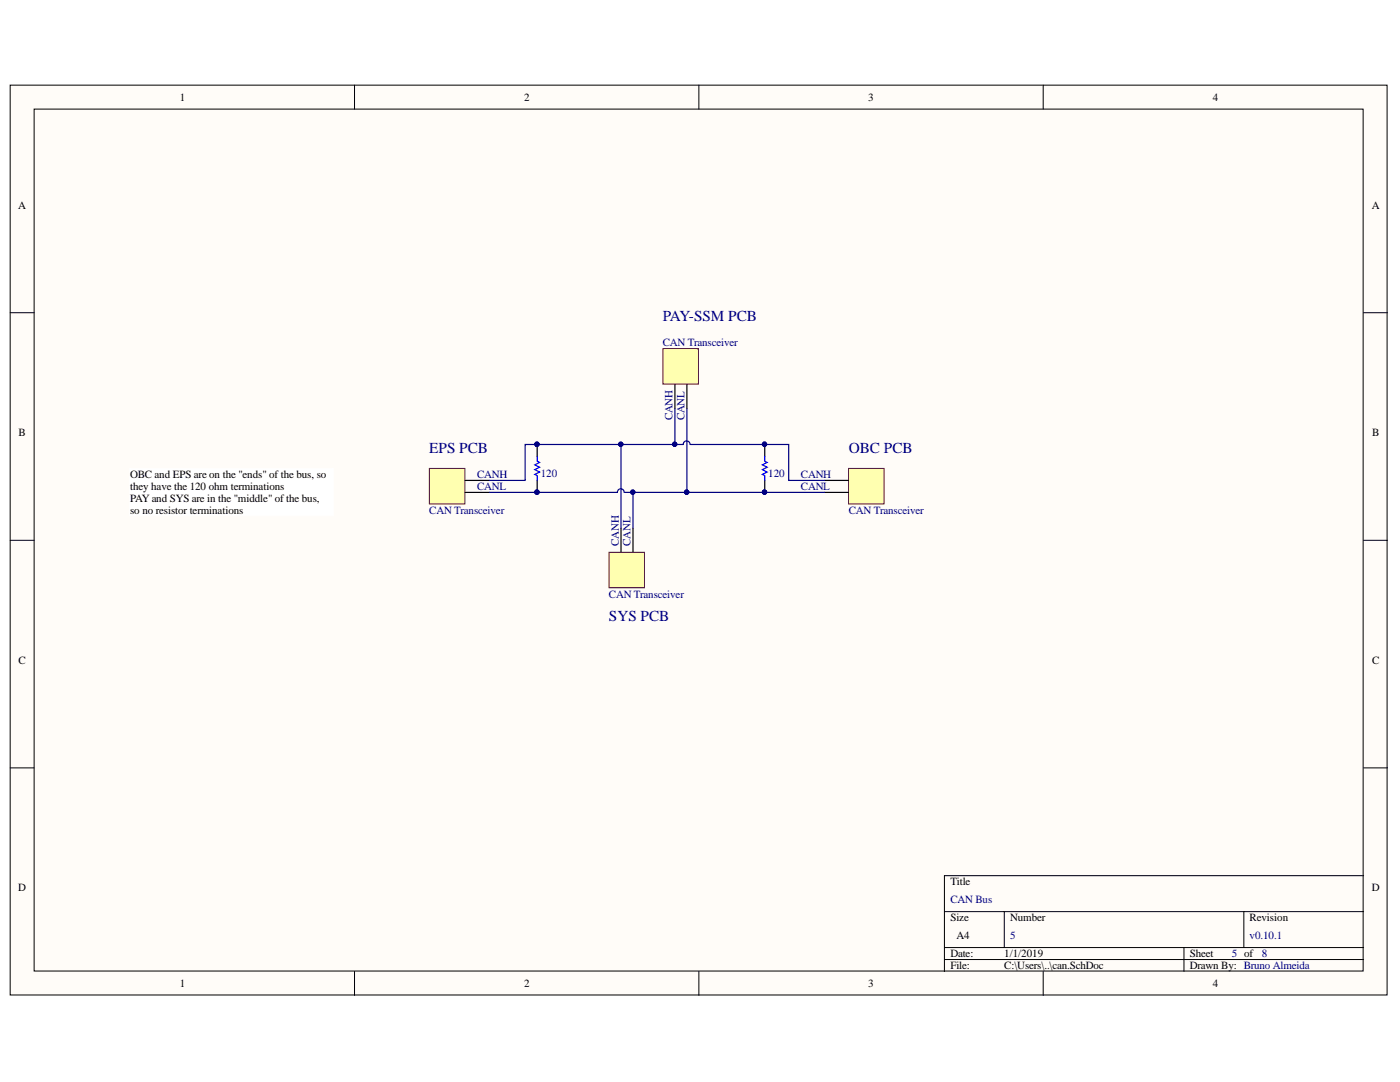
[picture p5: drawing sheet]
<svg xmlns="http://www.w3.org/2000/svg" width="279mm" height="216mm" viewBox="0 0 279 216" stroke-linecap="round" stroke-linejoin="round" font-family="sans-serif">
<g fill="#fffcf8" stroke="#000" stroke-width=".2">
<path d="M2 17h274.8v181.5h-274.8z"/>
<path d="M6.8 21.8h265.2v172h-265.2z"/>
</g>
<g fill="none" stroke="#000" stroke-width=".2">
<path d="M70.8 17v4.8M139.5 17v4.8M208.2 17v4.8M2 62.4h4.8M272.1 62.4h4.8M2 107.8h4.8M272.1 107.8h4.8M2 153.2h4.8M272.1 153.2h4.8M272.1 174.7h-83.6v19.2M70.8 193.9v4.7M139.5 193.9v4.7"/>
<path d="M188.5 181.9h83.6M188.5 189.1h83.6M188.5 191.5h83.6M200.4 181.9v7.2M208.2 193.9v4.7M236.3 189.1v4.8M248.2 181.9v7.2"/>
</g>
<path d="M169.4 93.5h7v7h-7z" fill="#ffffb0" stroke="#800000" stroke-width=".2"/>
<path d="M164.6 95.9h4.8M164.6 98.3h4.8" fill="none" stroke="#000" stroke-width=".24"/>
<path d="M152.6 91.1v.9l.5 .3-1 .5 1 .4-1 .5 1 .5-1 .5 .5 .2v1" fill="none" stroke="#00f" stroke-width=".24"/>
<path d="M132.3 69.6h7.1v7h-7.1z" fill="#ffffb0" stroke="#800000" stroke-width=".2"/>
<path d="M134.7 76.7v4.8M137.1 76.7v4.8" fill="none" stroke="#000" stroke-width=".24"/>
<path d="M85.7 93.5h7.1v7h-7.1z" fill="#ffffb0" stroke="#800000" stroke-width=".2"/>
<path d="M92.9 98.3h4.7M92.9 95.9h4.7" fill="none" stroke="#000" stroke-width=".24"/>
<path d="M107.2 91.1v.9l.5 .3-1 .5 1 .4-1 .5 1 .5-1 .5 .5 .2v1" fill="none" stroke="#00f" stroke-width=".24"/>
<path d="M25.9 93.5h40.6v9.4h-40.6z" fill="#fff" stroke="#fff" stroke-width=".2"/>
<path d="M121.5 110.2h7.1v7.1h-7.1z" fill="#ffffb0" stroke="#800000" stroke-width=".2"/>
<path d="M123.9 105.4v4.8M126.3 105.4v4.8" fill="none" stroke="#000" stroke-width=".24"/>
<path d="M123.9 88.7v16.7M124.6 98.2a.67 .67 0 0 0-.7-.7 .67 .67 0 0 0-.7 .8h-25.6M124.7 98.3h12.4M126.3 98.3v7.1M134.7 81.5v7.2M137.1 98.3h27.5M137.1 81.5v16.8M137.7 88.7a.67 .67 0 0 0-.7-.7 .67 .67 0 0 0-.6 .7h-31.6v7.2h-7.2M137.8 88.7h19.6v7.2h7.2" fill="none" stroke="#000080" stroke-width=".24"/>
<g fill="#000080" stroke="#000080" stroke-width=".2">
<circle cx="123.9" cy="88.6" r=".43"/>
<circle cx="126.3" cy="98.2" r=".43"/>
<circle cx="137" cy="98.2" r=".43"/>
<circle cx="134.6" cy="88.6" r=".43"/>
</g>
<g font-size="3.5" fill="#000080">
<text x="106.5" y="97.7">PIR?02</text>
<text x="152" y="97.7">PIR?01</text>
</g>
<g font-size="3.2" fill="#000080">
<text x="106.5" y="90.4">PIR?01</text>
<text x="152" y="90.4">PIR?02</text>
</g>
<g font-size="3" fill="#000080">
<text x="132.3" y="64.1">PAY-SSM PCB</text>
<text x="85.7" y="90.4">EPS PCB</text>
<text x="169.4" y="90.4">OBC PCB</text>
<text x="121.5" y="123.9">SYS PCB</text>
</g>
<g font-size="2.2">
<text x="35.9" y="20.1">1</text>
<text x="104.6" y="20.1">2</text>
<text x="173.3" y="20.1">3</text>
<text x="242" y="20.1">4</text>
<text x="3.6" y="41.6">A</text>
<text x="273.7" y="41.6">A</text>
<text x="3.7" y="87">B</text>
<text x="273.8" y="87">B</text>
<text x="26" y="95.4">OBC and EPS are on the &quot;ends&quot; ofthe bus, so</text>
<text x="26" y="97.8">they have the 120 ohm terminations</text>
<text x="26" y="100.2">PAYand SYS are in the &quot;middle&quot; ofthe bus,</text>
<text x="26" y="102.6">so no resistor terminations</text>
<text x="3.7" y="132.4">C</text>
<text x="273.8" y="132.4">C</text>
<text x="3.6" y="177.8">D</text>
<text x="189.7" y="176.6">Title</text>
<text x="273.7" y="177.8">D</text>
<text x="189.7" y="183.8">Size</text>
<text x="201.6" y="183.8">Number</text>
<text x="249.4" y="183.8">Revision</text>
<text x="189.7" y="191">Date:</text>
<text x="190.9" y="187.4">A4</text>
<text x="200.4" y="191">1/1/2019</text>
<text x="237.5" y="191">Sheet</text>
<text x="35.9" y="196.9">1</text>
<text x="104.6" y="196.9">2</text>
<text x="173.3" y="196.9">3</text>
<text x="189.7" y="193.4">File:</text>
<text x="200.4" y="193.4">C:\Users\..\can.SchDoc</text>
<text x="237.5" y="193.4">Drawn By: Bruno Almeida</text>
<text x="242" y="196.9">4</text>
</g>
<g font-size="2.2" fill="#000080">
<text x="132.3" y="69.1">CAN Transceiver</text>
<text x="134.2" y="83.9" transform="rotate(-90 134.2 83.9)">CANH</text>
<text x="136.6" y="83.9" transform="rotate(-90 136.6 83.9)">CANL</text>
<text x="95.2" y="95.4">CANH</text>
<text x="107.9" y="95.1">120</text>
<text x="153.3" y="95.1">120</text>
<text x="159.8" y="95.4">CANH</text>
<text x="95.2" y="97.8">CANL</text>
<text x="159.8" y="97.8">CANL</text>
<text x="85.7" y="102.6">CAN Transceiver</text>
<text x="169.4" y="102.6">CAN Transceiver</text>
<text x="123.5" y="109" transform="rotate(-90 123.5 109)">CANH</text>
<text x="125.8" y="109" transform="rotate(-90 125.8 109)">CANL</text>
<text x="121.5" y="119.3">CAN Transceiver</text>
<text x="189.7" y="180.2">CAN Bus</text>
<text x="201.6" y="187.4">5</text>
<text x="245.8" y="191">5 of</text>
<text x="249.4" y="187.4">v0.10.1</text>
<text x="251.8" y="191">8</text>
</g>
</svg>
